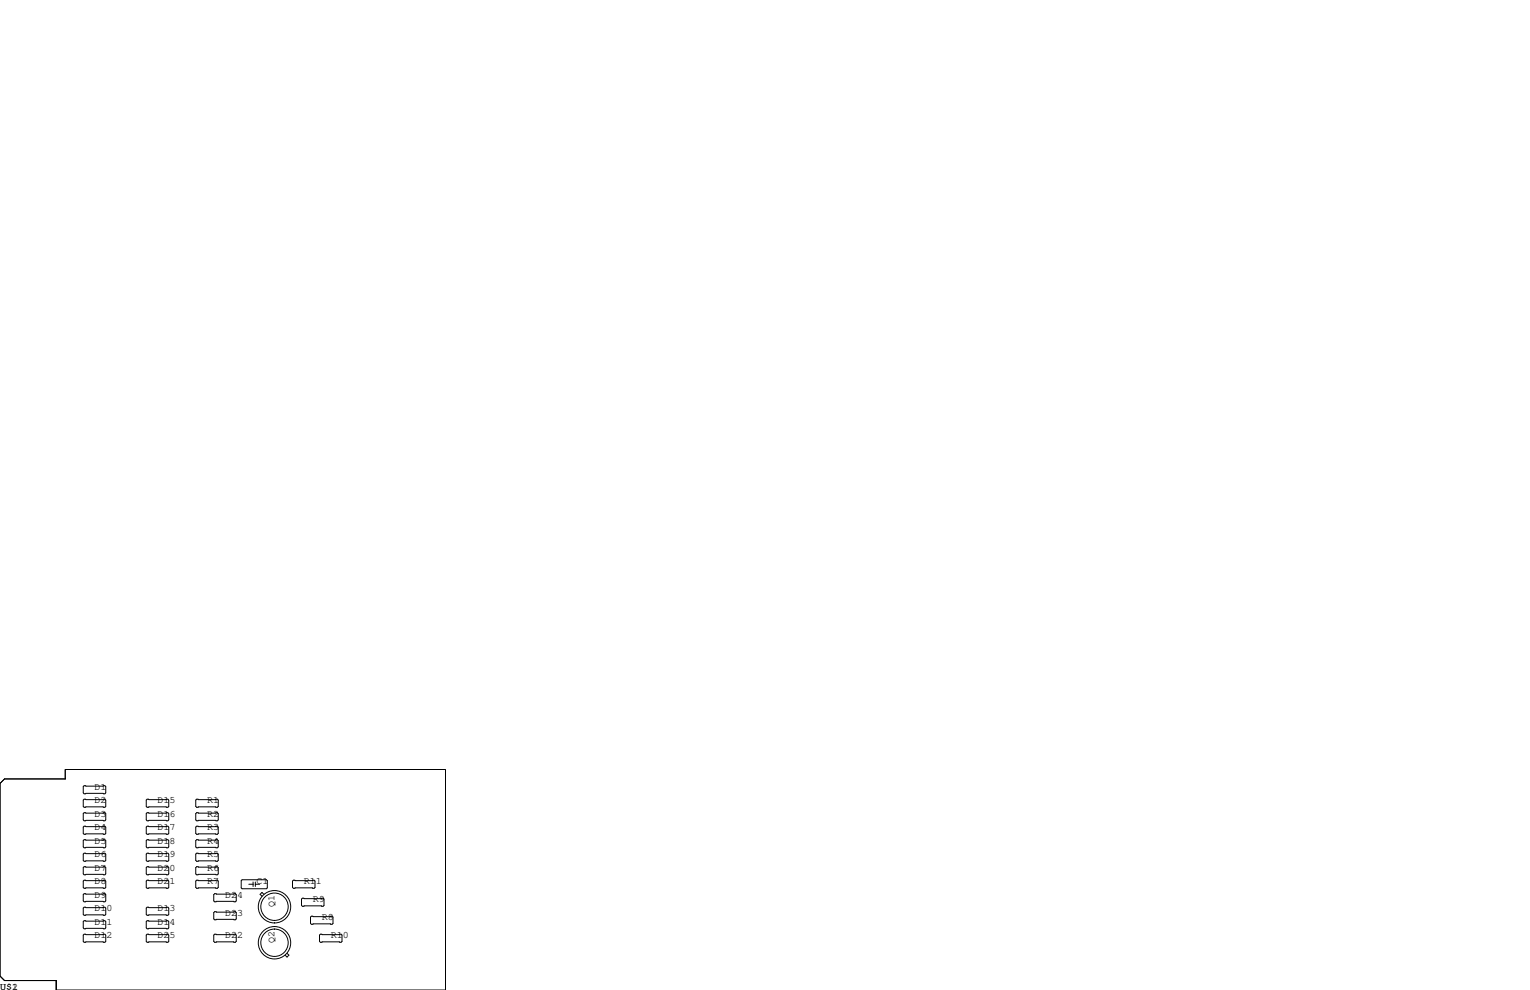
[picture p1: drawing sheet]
<svg xmlns="http://www.w3.org/2000/svg" width="432mm" height="279mm" viewBox="0 0 432 279" stroke-linecap="round" stroke-linejoin="round" font-family="sans-serif">
<g fill="none" stroke="#000" stroke-width=".28">
<path d="M0 221.1l1.3-1.3h17.1v-2.6h107.3v62.2h-109.8v-2.7h-14.6l-1.3-1.2zM23.7 225.6h5.9l.2 .2v1.8l-.2 .2h-5.9l-.2-.2v-1.8zM23.7 221.7h5.9l.2 .3v1.8l-.2 .2h-5.9l-.2-.2v-1.8zM23.7 229.4h5.9l.2 .2v1.8l-.2 .2h-5.9l-.2-.2v-1.8zM23.7 233.2h5.9l.2 .2v1.8l-.2 .3h-5.9l-.2-.3v-1.8zM23.7 237h5.9l.2 .2v1.8l-.2 .3h-5.9l-.2-.3v-1.8zM41.5 225.6h5.9l.2 .2v1.8l-.2 .2h-5.9l-.2-.2v-1.8zM41.5 233.2h5.9l.2 .2v1.8l-.2 .3h-5.9l-.2-.3v-1.8zM41.5 229.4h5.9l.2 .2v1.8l-.2 .2h-5.9l-.2-.2v-1.8zM41.5 237h5.9l.2 .2v1.8l-.2 .3h-5.9l-.2-.3v-1.8zM55.5 225.6h5.8l.3 .2v1.8l-.3 .2h-5.8l-.3-.2v-1.8zM55.5 229.4h5.8l.3 .2v1.8l-.3 .2h-5.8l-.3-.2v-1.8z"/>
<path d="M55.5 233.2h5.8l.3 .2v1.8l-.3 .3h-5.8l-.3-.3v-1.8zM55.5 237h5.8l.3 .2v1.8l-.3 .3h-5.8l-.3-.3v-1.8zM23.7 240.8h5.9l.2 .2v1.8l-.2 .3h-5.9l-.2-.3v-1.8zM23.7 244.6h5.9l.2 .3v1.7l-.2 .3h-5.9l-.2-.3v-1.7zM23.7 248.4h5.9l.2 .3v1.7l-.2 .3h-5.9l-.2-.3v-1.7zM23.7 252.2h5.9l.2 .3v1.8l-.2 .2h-5.9l-.2-.2v-1.8zM23.7 256h5.9l.2 .3v1.8l-.2 .2h-5.9l-.2-.2v-1.8zM23.7 259.8h5.9l.2 .3v1.8l-.2 .2h-5.9l-.2-.2v-1.8zM41.3 244.9l.2-.3h5.9l.2 .3v1.7l-.2 .3h-5.9l-.2-.3zM41.3 248.7l.2-.3h5.9l.2 .3v1.7l-.2 .3h-5.9l-.2-.3zM41.3 256.3l.2-.3h5.9l.2 .3v1.8l-.2 .2h-5.9l-.2-.2zM41.5 240.8h5.9l.2 .2v1.8l-.2 .3h-5.9l-.2-.3v-1.8z"/>
<path d="M55.2 248.7l.3-.3h5.8l.3 .3v1.7l-.3 .3h-5.8l-.3-.3zM55.2 244.9l.3-.3h5.8l.3 .3v1.7l-.3 .3h-5.8l-.3-.3zM55.5 240.8h5.8l.3 .2v1.8l-.3 .3h-5.8l-.3-.3v-1.8zM60.3 252.5l.3-.3h5.8l.3 .3v1.8l-.3 .2h-5.8l-.3-.2zM60.3 257.6l.3-.3h5.8l.3 .3v1.7l-.3 .3h-5.8l-.3-.3zM68.1 248.5l.2-.2h6.9l.2 .2v2.1l-.2 .2h-6.9l-.2-.2zM70.2 249.6h1.2M71.4 248.9v1.3M72.1 248.9v1.3M72.1 249.6h1.2M74.5 252.4l-.6-.5-.5 .5 .5 .5M82.6 248.7l.2-.3h5.8l.3 .3v1.7l-.3 .3h-5.8l-.2-.3z"/>
<path d="M85.1 253.7l.2-.2h5.9l.2 .2v1.8l-.2 .3h-5.9l-.2-.3zM87.6 258.8l.3-.2h5.8l.3 .2v1.8l-.3 .3h-5.8l-.3-.3zM23.7 263.7h5.9l.2 .2v1.8l-.2 .2h-5.9l-.2-.2v-1.8zM41.3 263.9l.2-.2h5.9l.2 .2v1.8l-.2 .2h-5.9l-.2-.2zM41.3 260.1l.2-.3h5.9l.2 .3v1.8l-.2 .2h-5.9l-.2-.2zM60.3 263.9l.3-.2h5.8l.3 .2v1.8l-.3 .2h-5.8l-.3-.2zM81 269l.5 .6-.5 .5-.5-.5M90.2 263.9l.2-.2h5.9l.2 .2v1.8l-.2 .2h-5.9l-.2-.2z"/>
<circle cx="77.5" cy="255.9" r="4.6"/>
<circle cx="77.5" cy="255.9" r="3.9"/>
<circle cx="77.5" cy="266.1" r="3.9"/>
<circle cx="77.5" cy="266.1" r="4.6"/>
</g>
<g font-size="2.8">
<text x="26.7" y="226.7">D2</text>
<text x="26.7" y="222.9">D1</text>
<text x="44.4" y="226.7">D15</text>
<text x="58.4" y="226.7">R1</text>
<text x="26.7" y="230.5">D3</text>
<text x="44.4" y="230.5">D16</text>
<text x="58.4" y="230.5">R2</text>
<text x="26.7" y="238.1">D5</text>
<text x="26.7" y="234.3">D4</text>
<text x="44.4" y="238.1">D18</text>
<text x="44.4" y="234.3">D17</text>
<text x="58.4" y="234.3">R3</text>
<text x="58.4" y="238.1">R4</text>
<text x="26.7" y="245.7">D7</text>
<text x="26.7" y="241.9">D6</text>
<text x="44.4" y="245.7">D20</text>
<text x="44.4" y="241.9">D19</text>
<text x="58.4" y="241.9">R5</text>
<text x="58.4" y="245.7">R6</text>
<text x="26.7" y="249.6">D8</text>
<text x="44.4" y="249.6">D21</text>
<text x="58.4" y="249.6">R7</text>
<text x="72.4" y="249.6">C1</text>
<text x="85.7" y="249.6">R11</text>
<text x="26.7" y="257.2">D10</text>
<text x="26.7" y="253.4">D9</text>
<text x="44.4" y="257.2">D13</text>
<text x="63.5" y="253.4">D24</text>
<text x="77.5" y="255.9" transform="rotate(-90 77.5 255.9)">Q1</text>
<text x="88.3" y="254.6">R9</text>
<text x="26.7" y="261">D11</text>
<text x="44.4" y="261">D14</text>
<text x="63.5" y="258.4">D23</text>
<text x="90.8" y="259.7">R8</text>
<text x="26.7" y="264.8">D12</text>
<text x="44.4" y="264.8">D25</text>
<text x="63.5" y="264.8">D22</text>
<text x="77.5" y="266.1" transform="rotate(-90 77.5 266.1)">Q2</text>
<text x="93.3" y="264.8">R10</text>
<text x="0" y="279.4">U$1</text>
<text x="3.4" y="279.4">2</text>
</g>
</svg>
